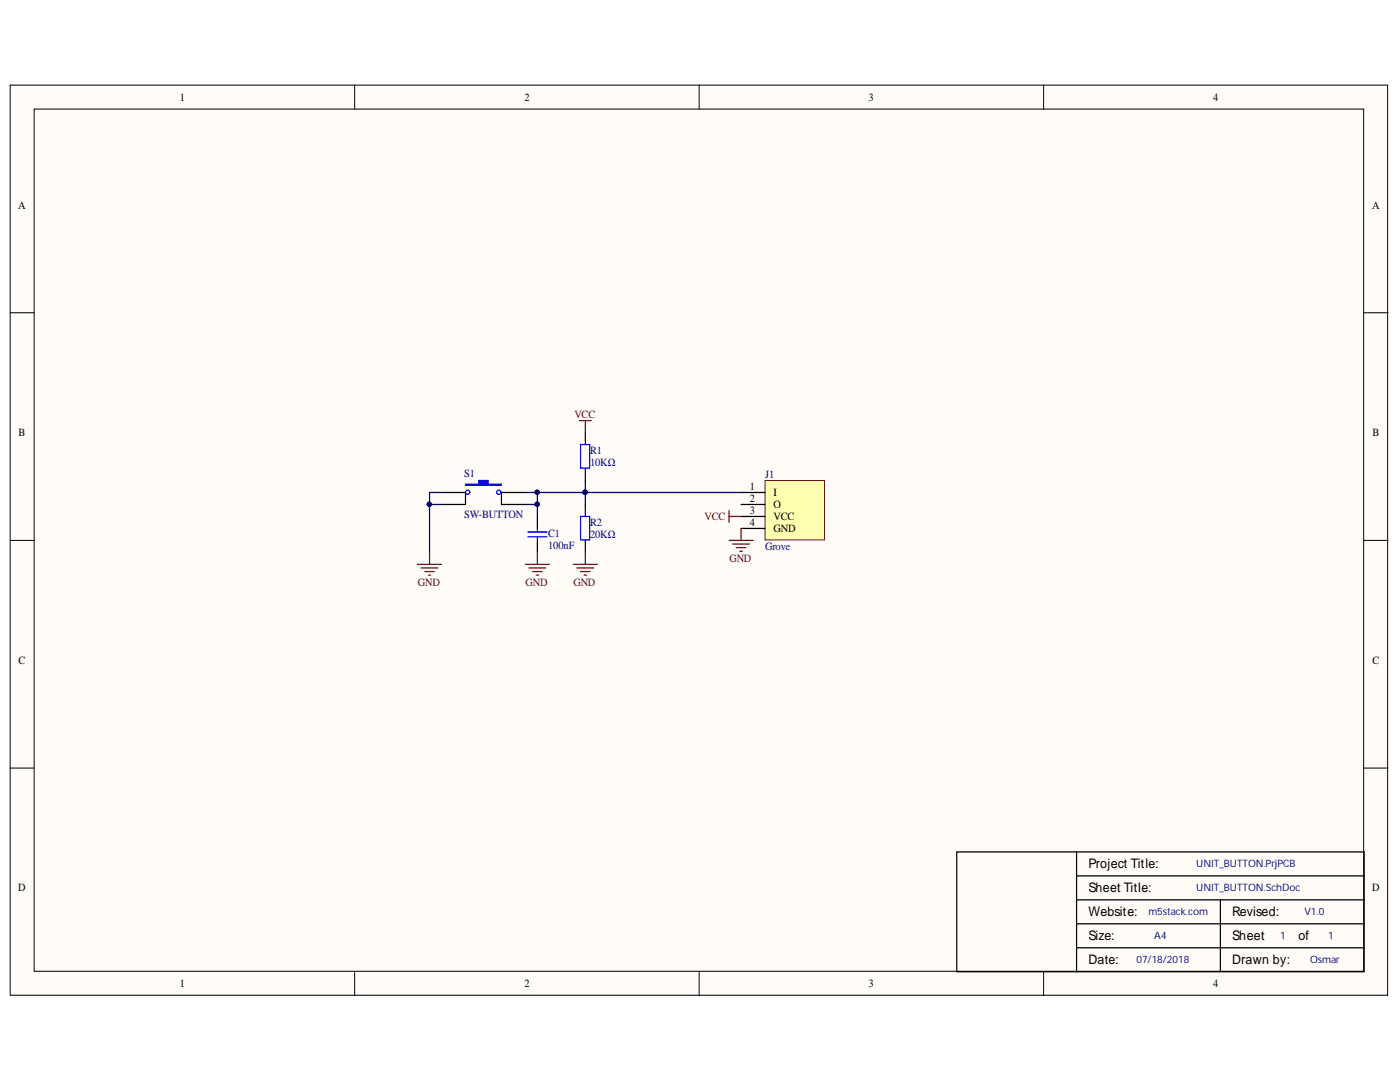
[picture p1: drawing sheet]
<svg xmlns="http://www.w3.org/2000/svg" width="279mm" height="216mm" viewBox="0 0 279 216" stroke-linecap="round" stroke-linejoin="round" font-family="sans-serif">
<g fill="#fffcf8" stroke="#000" stroke-width=".2">
<path d="M2 17h274.9v181.6h-274.9z"/>
<path d="M6.8 21.8h265.4v172h-265.4z"/>
</g>
<path d="M70.8 17v4.8M139.5 17v4.8M208.3 17v4.8M2 62.4h4.8M272.2 62.4h4.8M2 107.8h4.8M272.2 107.8h4.8M2 153.3h4.8M272.2 153.3h4.8M70.8 193.9v4.8M139.5 193.9v4.8M208.3 193.9v4.8" fill="none" stroke="#000" stroke-width=".2"/>
<path d="M214.9 170h-24v23.9h24M214.9 170h57.3v23.9h-57.3M214.9 179.6h57.3M214.9 174.8h57.3M214.9 170v23.9M243.6 179.6v14.3M214.9 189.1h57.3M214.9 184.3h57.3" fill="none" stroke="#000" stroke-width=".25"/>
<path d="M152.7 95.9h11.8v11.8h-11.8z" fill="#ffffb0" stroke="#800000" stroke-width=".2"/>
<path d="M88.1 98.3h4.8M100.1 98.3h4.8M147.9 98.3h4.8M147.9 103.1h4.8M147.9 100.7h4.8M147.9 105.4h4.8" fill="none" stroke="#000" stroke-width=".25"/>
<path d="M92.9 96.6h2.6v-.7h1.9v.7h2.7v.2h-7.2z" fill-rule="evenodd" fill="#00f"/>
<g fill="none" stroke="#00f" stroke-width=".25">
<path d="M92.9 96.6h2.6v-.7h1.9v.7h2.7v.2h-7.2zM115.9 88.7h1.8v4.7h-1.8zM105.3 106.2h3.9M105.3 107.1h3.9M107.2 105.4v.8M107.2 107.1v.7M115.9 103.1h1.8v4.6h-1.8z"/>
<circle cx="93.3" cy="98.2" r=".43"/>
<circle cx="99.5" cy="98.2" r=".43"/>
</g>
<path d="M92.9 98.3v2.4h-4.8M100.1 98.3v2.4h4.8M116.8 86.3v2.4M116.8 93.5v2.4M107.2 103.1v2.3M107.2 107.8v2.4M116.8 100.7v2.4M116.8 107.8v2.4" fill="none" stroke="#000" stroke-width=".25"/>
<g fill="none" stroke="#800000" stroke-width=".25">
<path d="M115.6 83.9h2.4M116.8 83.9v2.4M83.3 112.6h4.8M84.1 113.3h3.3M84.8 114h1.9M85.5 114.8h.5M85.7 110.2v2.4M104.9 112.6h4.7M105.6 113.3h3.3M106.3 114h1.9M107 114.8h.5M107.2 110.2v2.4"/>
<path d="M114.4 112.6h4.8M115.1 113.3h3.4M115.9 114h1.9M116.6 114.8h.5M116.8 110.2v2.4M145.5 101.9v2.3M145.5 103.1h2.4M145.5 107.8h4.8M146.2 108.6h3.4M146.9 109.3h2M147.7 110h.4M147.9 105.4v2.4"/>
</g>
<path d="M88.1 98.3h-2.4v11.9M104.9 98.3h2.3v4.8M107.2 98.3h40.7M116.8 95.9v4.8M85.7 100.7h2.4M104.9 100.7h2.3" fill="none" stroke="#000080" stroke-width=".25"/>
<g fill="#000080" stroke="#000080" stroke-width=".2">
<circle cx="107.2" cy="100.6" r=".43"/>
<circle cx="107.2" cy="98.2" r=".43"/>
<circle cx="116.8" cy="98.2" r=".43"/>
<circle cx="85.7" cy="100.6" r=".43"/>
</g>
<g font-size="2.6">
<text x="217.3" y="173.2">Project Title:</text>
<text x="217.3" y="178">Sheet Title:</text>
<text x="217.3" y="182.9">Website:</text>
<text x="245.9" y="182.9">Revised:</text>
<text x="217.3" y="187.6">Size:</text>
<text x="245.9" y="187.6">Sheet</text>
<text x="259.1" y="187.6">of</text>
<text x="217.3" y="192.4">Date:</text>
<text x="245.9" y="192.4">Drawn by:</text>
</g>
<g font-size="2.2">
<text x="35.9" y="20.1">1</text>
<text x="104.7" y="20.1">2</text>
<text x="173.3" y="20.1">3</text>
<text x="242.1" y="20.1">4</text>
<text x="3.6" y="41.6">A</text>
<text x="273.9" y="41.6">A</text>
<text x="3.7" y="87">B</text>
<text x="273.9" y="87">B</text>
<text x="149.7" y="100.2">2</text>
<text x="149.7" y="97.8">1</text>
<text x="154.4" y="101.4">O</text>
<text x="154.4" y="99">I</text>
<text x="149.7" y="102.6">3</text>
<text x="149.7" y="105">4</text>
<text x="154.4" y="103.8">VCC</text>
<text x="154.4" y="106.1">GND</text>
<text x="3.7" y="132.5">C</text>
<text x="273.9" y="132.5">C</text>
<text x="3.6" y="177.9">D</text>
<text x="273.9" y="177.9">D</text>
<text x="35.9" y="197">1</text>
<text x="104.7" y="197">2</text>
<text x="173.3" y="197">3</text>
<text x="242.1" y="197">4</text>
</g>
<g font-size="2.2" fill="#800000">
<text x="114.6" y="83.5">VCC</text>
<text x="140.6" y="103.8">VCC</text>
<text x="145.6" y="112.2">GND</text>
<text x="83.4" y="116.9">GND</text>
<text x="104.9" y="116.9">GND</text>
<text x="114.5" y="116.9">GND</text>
</g>
<g font-size="2.2" fill="#000080">
<text x="92.6" y="95.1">S1</text>
<text x="117.8" y="90.7">R1</text>
<text x="117.8" y="93">10KΩ</text>
<text x="152.7" y="95.4">J1</text>
<text x="92.6" y="103.3">SW-BUTTON</text>
<text x="109.4" y="107.2">C1</text>
<text x="117.8" y="105">R2</text>
<text x="117.8" y="107.3">20KΩ</text>
<text x="109.4" y="109.5">100nF</text>
<text x="152.7" y="109.8">Grove</text>
</g>
<g font-size="2" fill="#000080">
<text x="238.7" y="173.1">UNIT_BUTTON.PrjPCB</text>
<text x="238.7" y="177.9">UNIT_BUTTON.SchDoc</text>
<text x="229.2" y="182.6">m5stack.com</text>
<text x="260.3" y="182.6">V1.0</text>
<text x="230.4" y="187.4">A4</text>
<text x="255.5" y="187.4">1</text>
<text x="265.1" y="187.4">1</text>
<text x="226.8" y="192.2">07/18/2018</text>
<text x="261.5" y="192.2">Osmar</text>
</g>
</svg>
